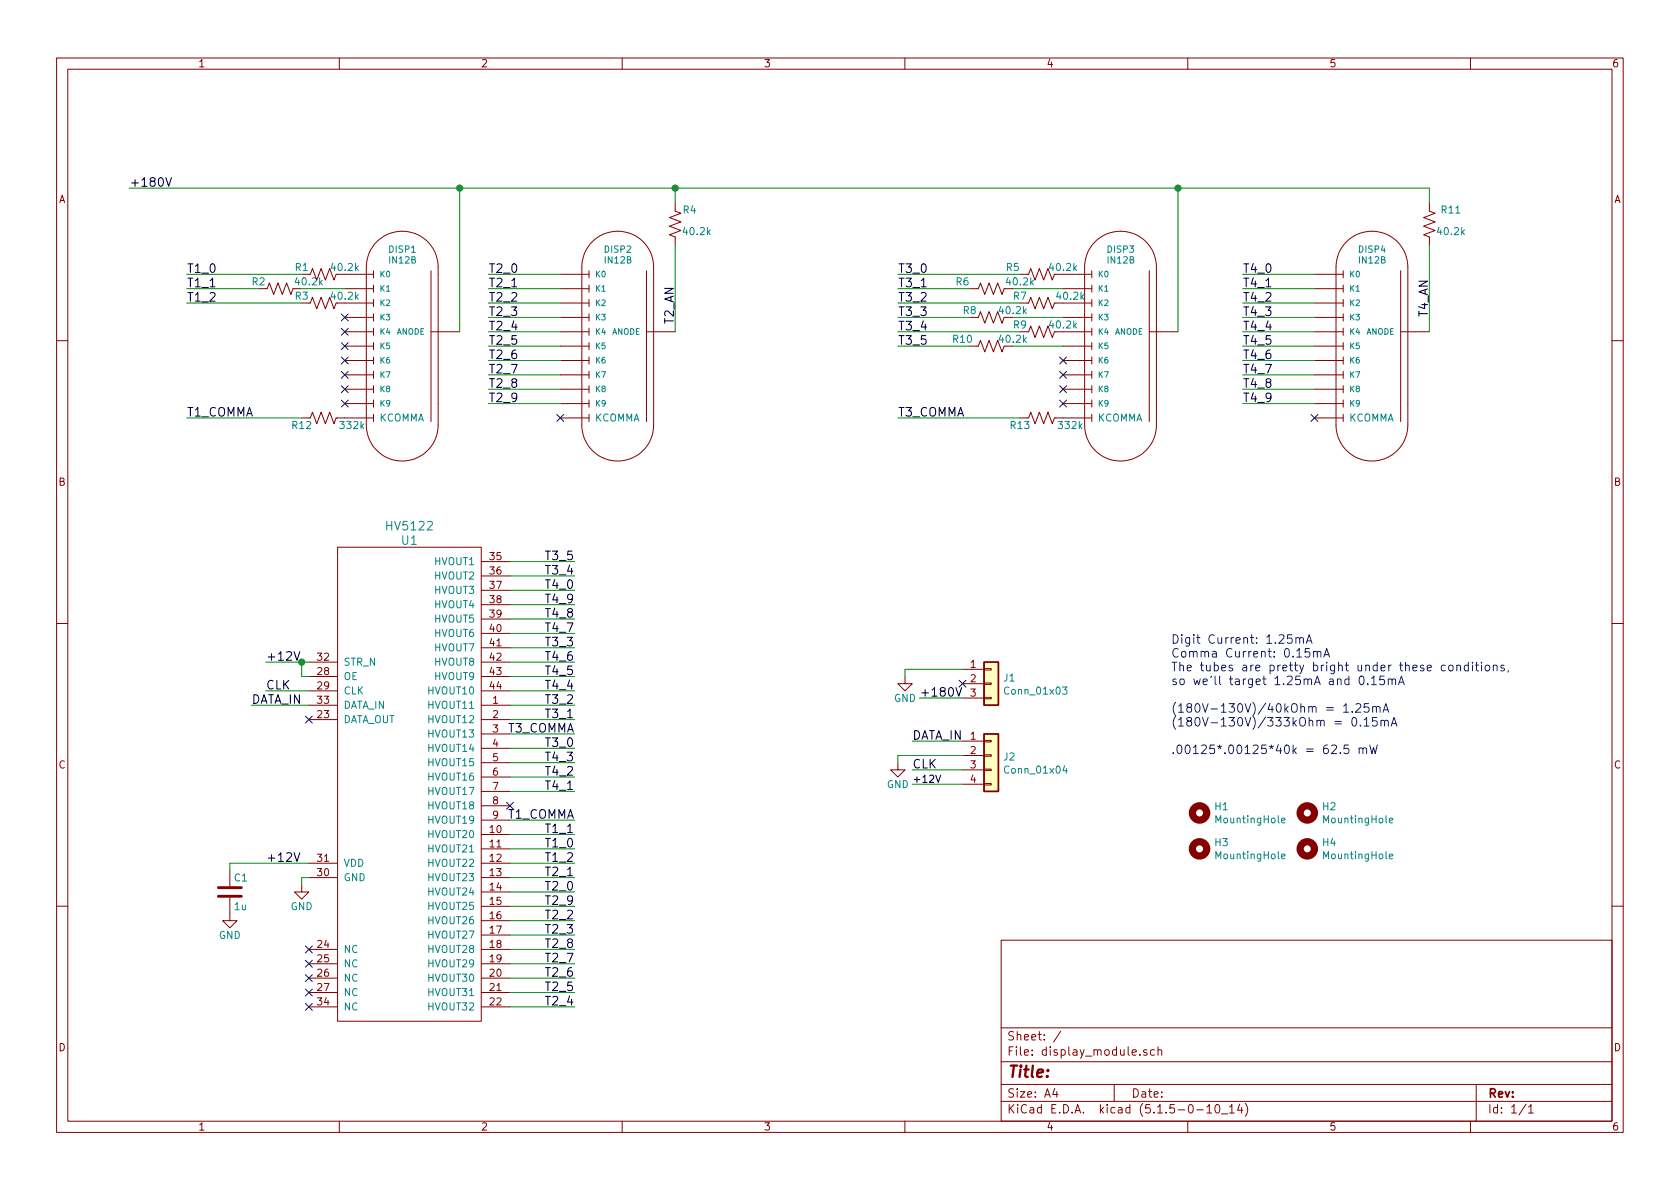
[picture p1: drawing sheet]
EESchema Schematic File Version 4
EELAYER 30 0
EELAYER END
$Descr A4 11693 8268
encoding utf-8
Sheet 1 1
Title ""
Date ""
Rev ""
Comp ""
Comment1 ""
Comment2 ""
Comment3 ""
Comment4 ""
$EndDescr
Text Label 900  1300 0    60   ~ 0
+180V
Text Label 3400 2600 0    60   ~ 0
T2_7
Text Label 3400 2700 0    60   ~ 0
T2_8
Text Label 3400 2800 0    60   ~ 0
T2_9
Text Label 3400 1900 0    60   ~ 0
T2_0
Text Label 3400 2100 0    60   ~ 0
T2_2
Text Label 3400 2000 0    60   ~ 0
T2_1
Text Label 3400 2200 0    60   ~ 0
T2_3
Text Label 3400 2500 0    60   ~ 0
T2_6
Text Label 3400 2400 0    60   ~ 0
T2_5
Text Label 3400 2300 0    60   ~ 0
T2_4
Text Label 6250 2400 0    60   ~ 0
T3_5
Text Label 6250 2300 0    60   ~ 0
T3_4
Text Label 6250 1900 0    60   ~ 0
T3_0
Text Label 6250 2000 0    60   ~ 0
T3_1
Text Label 6250 2100 0    60   ~ 0
T3_2
Text Label 6250 2200 0    60   ~ 0
T3_3
Text Label 8650 2500 0    60   ~ 0
T4_6
Text Label 8650 2600 0    60   ~ 0
T4_7
Text Label 8650 2700 0    60   ~ 0
T4_8
Text Label 8650 2400 0    60   ~ 0
T4_5
Text Label 8650 2300 0    60   ~ 0
T4_4
Text Label 8650 2800 0    60   ~ 0
T4_9
Text Label 8650 2200 0    60   ~ 0
T4_3
Text Label 8650 2100 0    60   ~ 0
T4_2
Text Label 8650 2000 0    60   ~ 0
T4_1
Text Label 8650 1900 0    60   ~ 0
T4_0
Text Notes 8150 5250 0    60   ~ 0
Digit Current: 1.25mA\nComma Current: 0.15mA\nThe tubes are pretty bright under these conditions,\nso we’ll target 1.25mA and 0.15mA\n\n(180V-130V)/40kOhm = 1.25mA\n(180V-130V)/333kOhm = 0.15mA\n\n.00125*.00125*40k = 62.5 mW
$Comp
L Device:R_US R4
U 1 1
P 4700 1550
F 0 "R4" H 4800 1650 50  0000 C CNN
F 1 "40.2k" H 4850 1500 50  0000 C CNN
F 2 "Resistor_SMD:R_0805_2012Metric" V 4630 1550 50  0001 C CNN
F 3 "" H 4700 1550 50  0000 C CNN
	1    4700 1550
	1    0    0    -1  
$EndComp
$Comp
L Device:R_US R11
U 1 1
P 9950 1550
F 0 "R11" H 10100 1650 50  0000 C CNN
F 1 "40.2k" H 10100 1500 50  0000 C CNN
F 2 "Resistor_SMD:R_0805_2012Metric" V 9880 1550 50  0001 C CNN
F 3 "" H 9950 1550 50  0000 C CNN
	1    9950 1550
	1    0    0    -1  
$EndComp
Text Label 4700 2250 1    60   ~ 0
T2_AN
Text Label 9950 2200 1    60   ~ 0
T4_AN
Text Label 1300 2000 0    60   ~ 0
T1_1
Text Label 1300 2100 0    60   ~ 0
T1_2
Text Label 1300 1900 0    60   ~ 0
T1_0
Text Label 1300 2900 0    60   ~ 0
T1_COMMA
Text Label 6250 2900 0    60   ~ 0
T3_COMMA
$Comp
L display_module-rescue:IN12B DISP1
U 1 1
P 2700 2300
F 0 "DISP1" H 2700 2850 45  0000 L BNN
F 1 "IN12B" H 2700 2775 45  0000 L BNN
F 2 "display_module:IN-12B_nosocket" H 2730 2450 20  0001 C CNN
F 3 "" H 2700 2300 60  0001 C CNN
	1    2700 2300
	1    0    0    -1  
$EndComp
$Comp
L display_module-rescue:IN12B DISP2
U 1 1
P 4200 2300
F 0 "DISP2" H 4200 2850 45  0000 L BNN
F 1 "IN12B" H 4200 2775 45  0000 L BNN
F 2 "display_module:IN-12B_nosocket" H 4230 2450 20  0001 C CNN
F 3 "" H 4200 2300 60  0001 C CNN
	1    4200 2300
	1    0    0    -1  
$EndComp
$Comp
L display_module-rescue:IN12B DISP3
U 1 1
P 7700 2300
F 0 "DISP3" H 7700 2850 45  0000 L BNN
F 1 "IN12B" H 7700 2775 45  0000 L BNN
F 2 "display_module:IN-12B_nosocket" H 7730 2450 20  0001 C CNN
F 3 "" H 7700 2300 60  0001 C CNN
	1    7700 2300
	1    0    0    -1  
$EndComp
$Comp
L display_module-rescue:IN12B DISP4
U 1 1
P 9450 2300
F 0 "DISP4" H 9450 2850 45  0000 L BNN
F 1 "IN12B" H 9450 2775 45  0000 L BNN
F 2 "display_module:IN-12B_nosocket" H 9480 2450 20  0001 C CNN
F 3 "" H 9450 2300 60  0001 C CNN
	1    9450 2300
	1    0    0    -1  
$EndComp
$Comp
L display_module-rescue:C C1
U 1 1
P 1600 6200
F 0 "C1" H 1625 6300 50  0000 L CNN
F 1 "1u" H 1625 6100 50  0000 L CNN
F 2 "Capacitor_SMD:C_0805_2012Metric" H 1638 6050 50  0001 C CNN
F 3 "" H 1600 6200 50  0000 C CNN
	1    1600 6200
	1    0    0    -1  
$EndComp
$Comp
L display_module-rescue:GND #PWR01
U 1 1
P 2100 6150
F 0 "#PWR01" H 2100 5900 50  0001 C CNN
F 1 "GND" H 2100 6000 50  0000 C CNN
F 2 "" H 2100 6150 50  0000 C CNN
F 3 "" H 2100 6150 50  0000 C CNN
	1    2100 6150
	1    0    0    -1  
$EndComp
Text Label 1850 6000 0    60   ~ 0
+12V
Text Label 6350 5350 0    60   ~ 0
CLK
Text Label 6350 5150 0    60   ~ 0
DATA_IN
Text Label 6400 4850 0    60   ~ 0
+180V
$Comp
L display_module-rescue:GND #PWR02
U 1 1
P 1600 6350
F 0 "#PWR02" H 1600 6100 50  0001 C CNN
F 1 "GND" H 1600 6200 50  0000 C CNN
F 2 "" H 1600 6350 50  0000 C CNN
F 3 "" H 1600 6350 50  0000 C CNN
	1    1600 6350
	1    0    0    -1  
$EndComp
Text Label 1850 4800 0    60   ~ 0
CLK
NoConn ~ 2400 2200
NoConn ~ 2400 2300
NoConn ~ 2400 2400
NoConn ~ 2400 2500
NoConn ~ 2400 2600
NoConn ~ 2400 2700
NoConn ~ 2400 2800
NoConn ~ 3900 2900
NoConn ~ 7400 2600
NoConn ~ 7400 2700
NoConn ~ 7400 2800
NoConn ~ 9150 2900
Text Label 4000 3900 2    60   ~ 0
T3_5
Text Label 4000 4000 2    60   ~ 0
T3_4
Text Label 4000 4100 2    60   ~ 0
T4_0
Text Label 4000 4300 2    60   ~ 0
T4_8
Text Label 4000 4400 2    60   ~ 0
T4_7
Text Label 4000 4500 2    60   ~ 0
T3_3
Text Label 4000 4600 2    60   ~ 0
T4_6
Text Label 4000 4800 2    60   ~ 0
T4_4
Text Label 4000 4700 2    60   ~ 0
T4_5
Text Label 4000 4900 2    60   ~ 0
T3_2
Text Label 4000 5000 2    60   ~ 0
T3_1
Text Label 4000 4200 2    60   ~ 0
T4_9
Text Label 4000 5200 2    60   ~ 0
T3_0
Text Label 4000 5400 2    60   ~ 0
T4_2
Text Label 4000 5500 2    60   ~ 0
T4_1
Text Label 4000 6200 2    60   ~ 0
T2_0
Text Label 4000 6400 2    60   ~ 0
T2_2
Text Label 4000 5900 2    60   ~ 0
T1_0
Text Label 4000 6500 2    60   ~ 0
T2_3
Text Label 4000 6100 2    60   ~ 0
T2_1
Text Label 4000 6300 2    60   ~ 0
T2_9
Text Label 4000 5700 2    60   ~ 0
T1_COMMA
Text Label 4000 5800 2    60   ~ 0
T1_1
Text Label 4000 6000 2    60   ~ 0
T1_2
Text Label 4000 6600 2    60   ~ 0
T2_8
Text Label 4000 6700 2    60   ~ 0
T2_7
Text Label 4000 6800 2    60   ~ 0
T2_6
Text Label 4000 6900 2    60   ~ 0
T2_5
Text Label 4000 7000 2    60   ~ 0
T2_4
Text Label 4000 5100 2    60   ~ 0
T3_COMMA
Text Label 4000 5300 2    60   ~ 0
T4_3
NoConn ~ 7400 2500
$Comp
L display_module-rescue:HV5122 U1
U 1 1
P 2850 4900
F 0 "U1" H 2850 6050 60  0000 C CNN
F 1 "HV5122" H 2850 6150 60  0000 C CNN
F 2 "display_module:PQFP-44_10x10mm_Pitch0.8mm" H 2850 4900 60  0001 C CNN
F 3 "" H 2850 4900 60  0001 C CNN
	1    2850 4900
	1    0    0    -1  
$EndComp
Text Label 1750 4900 0    60   ~ 0
DATA_IN
Text Label 1850 4600 0    60   ~ 0
+12V
NoConn ~ 2150 5000
NoConn ~ 2150 6600
NoConn ~ 2150 6700
NoConn ~ 2150 6800
NoConn ~ 2150 6900
NoConn ~ 2150 7000
$Comp
L Device:R_US R1
U 1 1
P 2250 1900
F 0 "R1" V 2200 1750 50  0000 C CNN
F 1 "40.2k" V 2200 2050 50  0000 C CNN
F 2 "Resistor_SMD:R_0805_2012Metric" V 2180 1900 50  0001 C CNN
F 3 "" H 2250 1900 50  0000 C CNN
	1    2250 1900
	0    1    1    0   
$EndComp
$Comp
L Device:R_US R2
U 1 1
P 1950 2000
F 0 "R2" V 1900 1850 50  0000 C CNN
F 1 "40.2k" V 1900 2200 50  0000 C CNN
F 2 "Resistor_SMD:R_0805_2012Metric" V 1880 2000 50  0001 C CNN
F 3 "" H 1950 2000 50  0000 C CNN
	1    1950 2000
	0    1    1    0   
$EndComp
$Comp
L Device:R_US R3
U 1 1
P 2250 2100
F 0 "R3" V 2200 1950 50  0000 C CNN
F 1 "40.2k" V 2200 2250 50  0000 C CNN
F 2 "Resistor_SMD:R_0805_2012Metric" V 2180 2100 50  0001 C CNN
F 3 "" H 2250 2100 50  0000 C CNN
	1    2250 2100
	0    1    1    0   
$EndComp
$Comp
L Device:R_US R12
U 1 1
P 2250 2900
F 0 "R12" V 2300 2750 50  0000 C CNN
F 1 "332k" V 2300 3100 50  0000 C CNN
F 2 "Resistor_SMD:R_0805_2012Metric" V 2180 2900 50  0001 C CNN
F 3 "" H 2250 2900 50  0000 C CNN
	1    2250 2900
	0    1    1    0   
$EndComp
$Comp
L Device:R_US R5
U 1 1
P 7250 1900
F 0 "R5" V 7200 1700 50  0000 C CNN
F 1 "40.2k" V 7200 2050 50  0000 C CNN
F 2 "Resistor_SMD:R_0805_2012Metric" V 7180 1900 50  0001 C CNN
F 3 "" H 7250 1900 50  0000 C CNN
	1    7250 1900
	0    1    1    0   
$EndComp
$Comp
L Device:R_US R6
U 1 1
P 6900 2000
F 0 "R6" V 6850 1800 50  0000 C CNN
F 1 "40.2k" V 6850 2200 50  0000 C CNN
F 2 "Resistor_SMD:R_0805_2012Metric" V 6830 2000 50  0001 C CNN
F 3 "" H 6900 2000 50  0000 C CNN
	1    6900 2000
	0    1    1    0   
$EndComp
$Comp
L Device:R_US R7
U 1 1
P 7250 2100
F 0 "R7" V 7200 1950 50  0000 C CNN
F 1 "40.2k" V 7200 2300 50  0000 C CNN
F 2 "Resistor_SMD:R_0805_2012Metric" V 7180 2100 50  0001 C CNN
F 3 "" H 7250 2100 50  0000 C CNN
	1    7250 2100
	0    1    1    0   
$EndComp
$Comp
L Device:R_US R8
U 1 1
P 6900 2200
F 0 "R8" V 6850 2050 50  0000 C CNN
F 1 "40.2k" V 6850 2350 50  0000 C CNN
F 2 "Resistor_SMD:R_0805_2012Metric" V 6830 2200 50  0001 C CNN
F 3 "" H 6900 2200 50  0000 C CNN
	1    6900 2200
	0    1    1    0   
$EndComp
$Comp
L Device:R_US R9
U 1 1
P 7250 2300
F 0 "R9" V 7200 2150 50  0000 C CNN
F 1 "40.2k" V 7200 2450 50  0000 C CNN
F 2 "Resistor_SMD:R_0805_2012Metric" V 7180 2300 50  0001 C CNN
F 3 "" H 7250 2300 50  0000 C CNN
	1    7250 2300
	0    1    1    0   
$EndComp
$Comp
L Device:R_US R10
U 1 1
P 6900 2400
F 0 "R10" V 6850 2200 50  0000 C CNN
F 1 "40.2k" V 6850 2550 50  0000 C CNN
F 2 "Resistor_SMD:R_0805_2012Metric" V 6830 2400 50  0001 C CNN
F 3 "" H 6900 2400 50  0000 C CNN
	1    6900 2400
	0    1    1    0   
$EndComp
$Comp
L Device:R_US R13
U 1 1
P 7250 2900
F 0 "R13" V 7300 2750 50  0000 C CNN
F 1 "332k" V 7300 3100 50  0000 C CNN
F 2 "Resistor_SMD:R_0805_2012Metric" V 7180 2900 50  0001 C CNN
F 3 "" H 7250 2900 50  0000 C CNN
	1    7250 2900
	0    1    1    0   
$EndComp
Wire Wire Line
	3900 1900 3400 1900
Wire Wire Line
	6250 1900 7100 1900
Wire Wire Line
	9150 1900 8650 1900
Wire Wire Line
	9150 2800 8650 2800
Wire Wire Line
	8650 2700 9150 2700
Wire Wire Line
	9150 2600 8650 2600
Wire Wire Line
	8650 2500 9150 2500
Wire Wire Line
	9150 2400 8650 2400
Wire Wire Line
	8650 2300 9150 2300
Wire Wire Line
	9150 2200 8650 2200
Wire Wire Line
	8650 2100 9150 2100
Wire Wire Line
	9150 2000 8650 2000
Wire Wire Line
	6750 2000 6250 2000
Wire Wire Line
	6250 2100 7100 2100
Wire Wire Line
	6750 2200 6250 2200
Wire Wire Line
	6250 2300 7100 2300
Wire Wire Line
	6750 2400 6250 2400
Wire Wire Line
	3400 2000 3900 2000
Wire Wire Line
	3900 2100 3400 2100
Wire Wire Line
	3400 2200 3900 2200
Wire Wire Line
	3900 2300 3400 2300
Wire Wire Line
	3400 2400 3900 2400
Wire Wire Line
	3900 2500 3400 2500
Wire Wire Line
	3400 2600 3900 2600
Wire Wire Line
	3400 2700 3900 2700
Wire Wire Line
	3900 2800 3400 2800
Wire Wire Line
	3200 1300 3200 2300
Wire Wire Line
	4700 1700 4700 2300
Connection ~ 3200 1300
Wire Wire Line
	4700 1300 4700 1400
Connection ~ 4700 1300
Wire Wire Line
	8200 1300 8200 2300
Connection ~ 8200 1300
Wire Wire Line
	9950 1300 9950 1400
Wire Wire Line
	9950 1700 9950 2300
Wire Wire Line
	900  1300 3200 1300
Wire Wire Line
	1800 2000 1300 2000
Wire Wire Line
	1300 1900 2100 1900
Wire Wire Line
	1300 2100 2100 2100
Wire Wire Line
	1300 2900 2100 2900
Wire Wire Line
	6250 2900 7100 2900
Wire Wire Line
	1600 6000 2150 6000
Wire Wire Line
	6700 5450 6350 5450
Wire Wire Line
	6700 5350 6350 5350
Wire Wire Line
	6700 5150 6350 5150
Wire Wire Line
	6700 4850 6400 4850
Wire Wire Line
	1600 6050 1600 6000
Wire Wire Line
	3550 3900 4000 3900
Wire Wire Line
	3550 4000 4000 4000
Wire Wire Line
	3550 4100 4000 4100
Wire Wire Line
	3550 4300 4000 4300
Wire Wire Line
	3550 4400 4000 4400
Wire Wire Line
	3550 4500 4000 4500
Wire Wire Line
	3550 4600 4000 4600
Wire Wire Line
	3550 4800 4000 4800
Wire Wire Line
	3550 4700 4000 4700
Wire Wire Line
	3550 4900 4000 4900
Wire Wire Line
	3550 5000 4000 5000
Wire Wire Line
	3550 4200 4000 4200
Wire Wire Line
	3550 5200 4000 5200
Wire Wire Line
	3550 5400 4000 5400
Wire Wire Line
	3550 5500 4000 5500
Wire Wire Line
	3550 6200 4000 6200
Wire Wire Line
	3550 6400 4000 6400
Wire Wire Line
	3550 5900 4000 5900
Wire Wire Line
	3550 6500 4000 6500
Wire Wire Line
	3550 6100 4000 6100
Wire Wire Line
	3550 6300 4000 6300
Wire Wire Line
	3550 5700 4000 5700
Wire Wire Line
	3550 5800 4000 5800
Wire Wire Line
	3550 6000 4000 6000
Wire Wire Line
	3550 6600 4000 6600
Wire Wire Line
	3550 6700 4000 6700
Wire Wire Line
	3550 6800 4000 6800
Wire Wire Line
	3550 6900 4000 6900
Wire Wire Line
	3550 7000 4000 7000
Wire Wire Line
	3550 5100 4000 5100
Wire Wire Line
	3550 5300 4000 5300
Wire Wire Line
	2150 6100 2100 6100
Wire Wire Line
	2100 6100 2100 6150
Wire Wire Line
	1850 4800 2150 4800
Wire Wire Line
	2150 4900 1750 4900
Wire Wire Line
	2150 4600 2100 4600
Wire Wire Line
	2400 2000 2100 2000
Wire Wire Line
	7050 2400 7400 2400
Wire Wire Line
	7050 2200 7400 2200
Wire Wire Line
	7050 2000 7400 2000
$Comp
L display_module-rescue:GND #PWR03
U 1 1
P 6250 5300
F 0 "#PWR03" H 6250 5050 50  0001 C CNN
F 1 "GND" H 6250 5150 50  0000 C CNN
F 2 "" H 6250 5300 50  0000 C CNN
F 3 "" H 6250 5300 50  0000 C CNN
	1    6250 5300
	1    0    0    -1  
$EndComp
Wire Wire Line
	6700 5250 6250 5250
Wire Wire Line
	6250 5250 6250 5300
NoConn ~ 3550 5600
Wire Wire Line
	3200 1300 4700 1300
Wire Wire Line
	4700 1300 8200 1300
Wire Wire Line
	8200 1300 9950 1300
Wire Wire Line
	2150 4700 2100 4700
Wire Wire Line
	2100 4700 2100 4600
Connection ~ 2100 4600
Wire Wire Line
	2100 4600 1850 4600
$Comp
L display_module-rescue:GND #PWR0101
U 1 1
P 6300 4700
F 0 "#PWR0101" H 6300 4450 50  0001 C CNN
F 1 "GND" H 6300 4550 50  0000 C CNN
F 2 "" H 6300 4700 50  0000 C CNN
F 3 "" H 6300 4700 50  0000 C CNN
	1    6300 4700
	1    0    0    -1  
$EndComp
Wire Wire Line
	6700 4650 6300 4650
Wire Wire Line
	6300 4650 6300 4700
NoConn ~ 6700 4750
Text Label 6350 5450 0    50   ~ 0
+12V
$Comp
L Mechanical:MountingHole H1
U 1 1
P 8350 5650
F 0 "H1" H 8450 5696 50  0000 L CNN
F 1 "MountingHole" H 8450 5605 50  0000 L CNN
F 2 "MountingHole:MountingHole_2.2mm_M2" H 8350 5650 50  0001 C CNN
F 3 "~" H 8350 5650 50  0001 C CNN
	1    8350 5650
	1    0    0    -1  
$EndComp
$Comp
L Mechanical:MountingHole H2
U 1 1
P 9100 5650
F 0 "H2" H 9200 5696 50  0000 L CNN
F 1 "MountingHole" H 9200 5605 50  0000 L CNN
F 2 "MountingHole:MountingHole_2.2mm_M2" H 9100 5650 50  0001 C CNN
F 3 "~" H 9100 5650 50  0001 C CNN
	1    9100 5650
	1    0    0    -1  
$EndComp
$Comp
L Mechanical:MountingHole H3
U 1 1
P 8350 5900
F 0 "H3" H 8450 5946 50  0000 L CNN
F 1 "MountingHole" H 8450 5855 50  0000 L CNN
F 2 "MountingHole:MountingHole_2.2mm_M2" H 8350 5900 50  0001 C CNN
F 3 "~" H 8350 5900 50  0001 C CNN
	1    8350 5900
	1    0    0    -1  
$EndComp
$Comp
L Mechanical:MountingHole H4
U 1 1
P 9100 5900
F 0 "H4" H 9200 5946 50  0000 L CNN
F 1 "MountingHole" H 9200 5855 50  0000 L CNN
F 2 "MountingHole:MountingHole_2.2mm_M2" H 9100 5900 50  0001 C CNN
F 3 "~" H 9100 5900 50  0001 C CNN
	1    9100 5900
	1    0    0    -1  
$EndComp
$Comp
L Connector_Generic:Conn_01x03 J1
U 1 1
P 6900 4750
F 0 "J1" H 6980 4792 50  0000 L CNN
F 1 "Conn_01x03" H 6980 4701 50  0000 L CNN
F 2 "Connector_PinHeader_2.54mm:PinHeader_1x03_P2.54mm_Vertical" H 6900 4750 50  0001 C CNN
F 3 "~" H 6900 4750 50  0001 C CNN
	1    6900 4750
	1    0    0    -1  
$EndComp
$Comp
L Connector_Generic:Conn_01x04 J2
U 1 1
P 6900 5250
F 0 "J2" H 6980 5242 50  0000 L CNN
F 1 "Conn_01x04" H 6980 5151 50  0000 L CNN
F 2 "Connector_PinHeader_2.54mm:PinHeader_1x04_P2.54mm_Vertical" H 6900 5250 50  0001 C CNN
F 3 "~" H 6900 5250 50  0001 C CNN
	1    6900 5250
	1    0    0    -1  
$EndComp
$EndSCHEMATC
